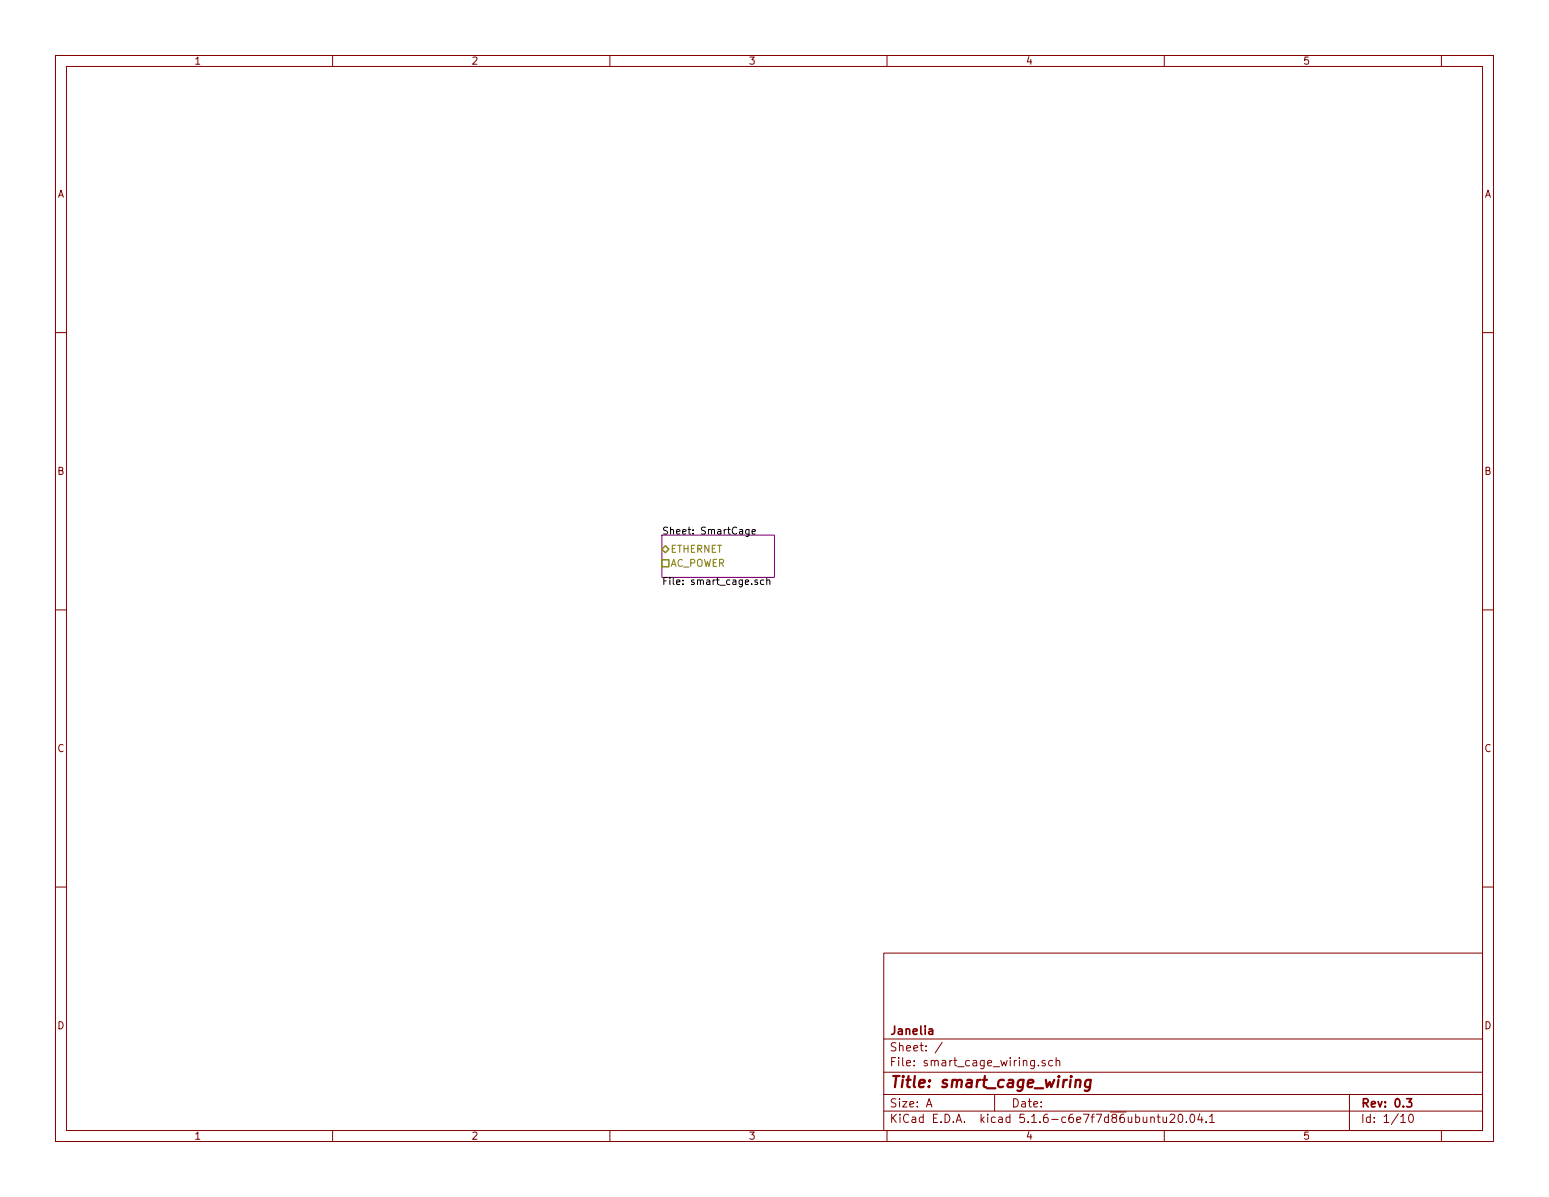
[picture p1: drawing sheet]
<svg xmlns="http://www.w3.org/2000/svg" width="279mm" height="216mm" viewBox="0 0 279 216" stroke-linecap="round" stroke-linejoin="round" font-family="sans-serif">
<g fill="none" stroke="#840000" stroke-width=".18">
<path d="M10 10h259.4v195.9h-259.4zM12 12h255.4v191.9h-255.4zM60 10v2M110 10v2M160 10v2M210 10v2M260 10v2M10 60h2M267.4 60h2M10 110h2M267.4 110h2M10 160h2"/>
<path d="M267.4 160h2M159.4 171.9h108v32h-108zM159.4 197.4h108M159.4 193.4h108M159.4 187.4h108M167.1 199.7l.5-1.5 .5 1.5M167.2 199.2h.8M170 188l-1.3 1.9M179.4 197.4v3M187.3 192.1v.2M188.5 191.3a.37 .37 0 0 0-.6 .2l.1 .2 .5 .1 .1 .2-.2 .3-.5-.1M189.9 191.3h-.5l-.2 .2v.6l.2 .2 .5-.1"/>
<path d="M190.5 191.4l.1-.1a.37 .37 0 0 1 .6 .2v.8M190.5 190.8v1.5M243.4 197.4v6.5M60 203.9v2M110 203.9v2M159.4 200.4h108M160 203.9v2M207.6 201.6l.2-.1h.3l.1 1M208.7 201.5h.6M208.9 201v1.3l.4 .2M209.8 201.5l.1 .9 .3 .1 .2-.2M210 203.9v2"/>
<path d="M210.4 201.5v1M211 201.1l.6-.1 .3 .4-.9 1.1h.9M212.6 201.1l.4-.1a.94 .94 0 0 1 0 1.5l-.5-.3v-.7zM214 202.3v.2M214.8 201h.2a.8 .8 0 0 1 .5 .7 .8 .8 0 0 1-.5 .8 1 1 0 0 1-.2-1.5zM216.4 200.9l-.3 1.1h.9M216.8 201.5v1M217.6 202.3v.2M218.2 201.4l.4-.4v1.5M218.2 202.5h.8M252.7 201.4l.4-.4v1.5M252.7 202.5h.8"/>
<path d="M254.3 201h.2a.86 .86 0 0 1 .1 1.5 .8 .8 0 0 1-.6-.7 .8 .8 0 0 1 .3-.8zM260 203.9v2"/>
</g>
<path d="M167.6 185.6h.5l.1 1M168.2 185.9l-.5 .1a.29 .29 0 0 0-.2 .3 .29 .29 0 0 0 .2 .3l.5-.1M253.7 198.2h.9l-.5 .6 .5 .1v.6l-.2 .2-.7-.2" fill="none" stroke="#840000" stroke-width=".3"/>
<path d="M194.1 194.9a.52 .52 0 0 1 .8 .1l-.1 1.1M196.7 194.8l-.2 1.6a.58 .58 0 0 1-.8 .3M196.7 194.8a.68 .68 0 0 0-.9 .3l-.1 .6 .1 .3 .2 .1 .6-.1" fill="none" stroke="#840000" stroke-width=".41"/>
<path d="M119.4 96.5h20.3v7.6h-20.3z" fill="none" stroke="#840084" stroke-width=".18"/>
<path d="M135.1 95.5v1.1l-.2 .2-.3-.1M135.1 95.6l-.4-.1-.2 .2 .1 .6h.5M135.7 95.9l.5-.1v-.2l-.4-.1-.1 .2v.6h.5M136.6 104.6h-.3l-.2 .2 .1 .2 .4 .1v.3h-.5M137.8 104.6h-.4l-.2 .2 .1 .6h.5M138.3 104.7l.2-.1h.3l.1 .8M138.3 104.2v1.2" fill="none" stroke="#000" stroke-width=".18"/>
<path d="M119.4 99.1l.6-.7 .6 .7-.6 .6zM119.4 101h1.2v1.2h-1.2z" fill="none" stroke="#848400" stroke-width=".25"/>
<text font-size="2.8" fill="#840000" x="160.4" y="196.2">Title: smart_cage_wiring</text>
<g font-size="2.1" fill="#840000">
<text x="160.4" y="189.6">Sheet: /</text>
<text x="160.4" y="186.6">Janelia</text>
<text x="160.4" y="192.3">File: smart_cage_wiring.sch</text>
<text x="160.4" y="202.5">KiCad E.D.A. kicad 5.1.6-c6e7f7d86ubuntu20.04.1</text>
<text x="160.4" y="199.7">Size: A</text>
<text x="182.4" y="199.7">Date:</text>
<text x="245.4" y="199.7">Rev: 0.3</text>
<text x="245.4" y="202.5">Id: 1/10</text>
</g>
<g font-size="1.8" fill="#840000">
<text x="35" y="11.6">1</text>
<text x="85" y="11.6">2</text>
<text x="135" y="11.6">3</text>
<text x="185" y="11.6">4</text>
<text x="235" y="11.6">5</text>
<text x="10.4" y="35.6">A</text>
<text x="267.8" y="35.6">A</text>
<text x="10.4" y="85.6">B</text>
<text x="267.8" y="85.6">B</text>
<text x="10.4" y="135.6">C</text>
<text x="267.8" y="135.6">C</text>
<text x="10.4" y="185.6">D</text>
<text x="267.8" y="185.6">D</text>
<text x="35" y="205.5">1</text>
<text x="85" y="205.5">2</text>
<text x="135" y="205.5">3</text>
<text x="185" y="205.5">4</text>
<text x="235" y="205.5">5</text>
</g>
<g font-size="1.8">
<text x="119.4" y="96.4">Sheet: SmartCage</text>
<text x="119.4" y="105.5">File: smart_cage.sch</text>
</g>
<g font-size="1.8" fill="#848400">
<text x="120.9" y="99.7">ETHERNET</text>
<text x="120.9" y="102.2">AC_POWER</text>
</g>
</svg>
